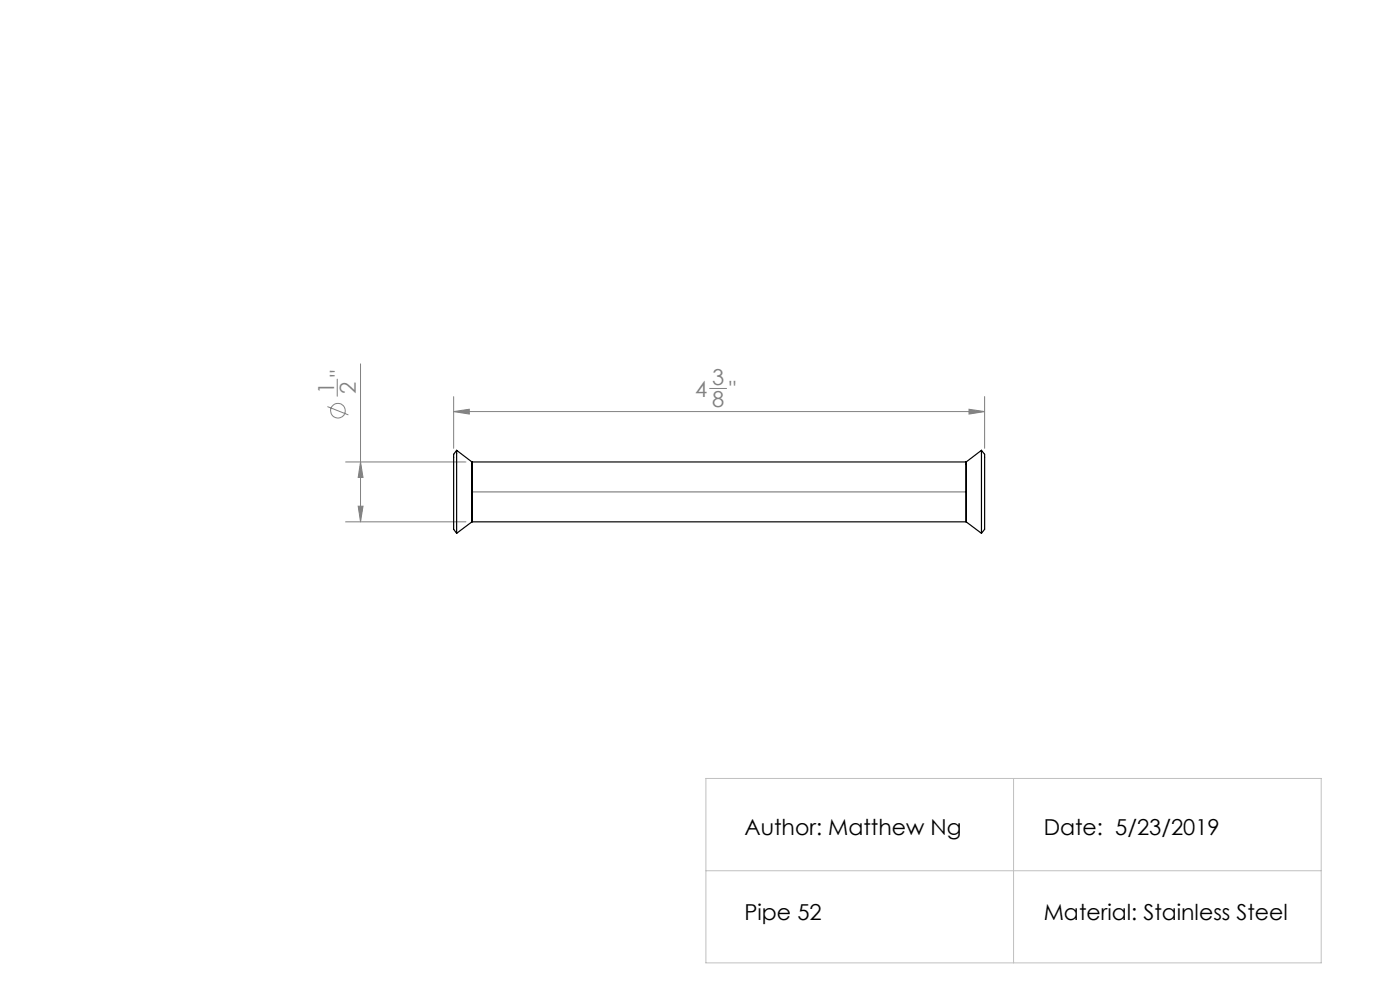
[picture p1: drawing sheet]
<svg xmlns="http://www.w3.org/2000/svg" width="297mm" height="210mm" viewBox="0 0 297 210" stroke-linecap="round" stroke-linejoin="round" font-family="sans-serif">
<g fill="none" stroke="#808080" stroke-width=".21">
<path d="M76.5 77.2v33.5M69.5 86.2l4.4 1.8M71.5 80.4v3.7M73.3 98h25.5M76.5 98l.5 3.3h-1zM96.2 87.3l3.4-.5v1zM96.2 84.1v11M96.2 87.3h112.7M150.5 82.4h3.6M205.6 86.8l3.3 .5-3.3 .5zM208.9 84.1v11M73.3 110.7h25.5"/>
<path d="M76 107.4h1l-.5 3.3z"/>
<circle cx="71.7" cy="87.1" r="1.56"/>
</g>
<path d="M149.8 165.1h130.5v39.1h-130.5zM215 165.1v39.1M149.8 184.7h130.5" fill="none" stroke="#c0c0c0" stroke-width=".21"/>
<path d="M100.1 104.3h104.9" fill="none" stroke="#808080" stroke-width=".25"/>
<g fill="#808080">
<path d="M96.2 87.3l3.4-.5v1zM205.6 86.8l3.3 .5-3.3 .5z"/>
<path d="M76.5 98l.5 3.3h-1zM76 107.4h1l-.5 3.3z"/>
</g>
<path d="M96.9 95.5v17.6M96.9 95.5l-.7 .9v15.9l.7 .8M96.9 95.5l3.2 2.5M100.1 98v12.7M100.1 98h104.9M205 98v12.7M208.2 95.5v17.6M208.2 95.5l.7 .9v15.9l-.7 .8M208.2 95.5l-3.2 2.5M100.1 110.7h104.9M100.1 110.7l-3.2 2.4M205 110.7l3.2 2.4" fill="none" stroke="#000" stroke-width=".25"/>
<g font-size="4.7" fill="#808080">
<text x="70.9" y="83.5" transform="rotate(-90 70.9 83.5)">1</text>
<text x="73.4" y="79.9" transform="rotate(-90 73.4 79.9)">&quot;</text>
<text x="75.5" y="83.5" transform="rotate(-90 75.5 83.5)">2</text>
<text x="151.1" y="81.7">3</text>
<text x="147.4" y="84.2">4</text>
<text x="151.1" y="86.3">8</text>
<text x="154.7" y="84.2">&quot;</text>
</g>
<g font-size="4.7">
<text x="157.9" y="177.1">Author: Matthew Ng</text>
<text x="221.4" y="177.1">Date: 5/23/2019</text>
<text x="157.9" y="195.1">Pipe 52</text>
<text x="221.4" y="195.1">Material: Stainless Steel</text>
</g>
</svg>
